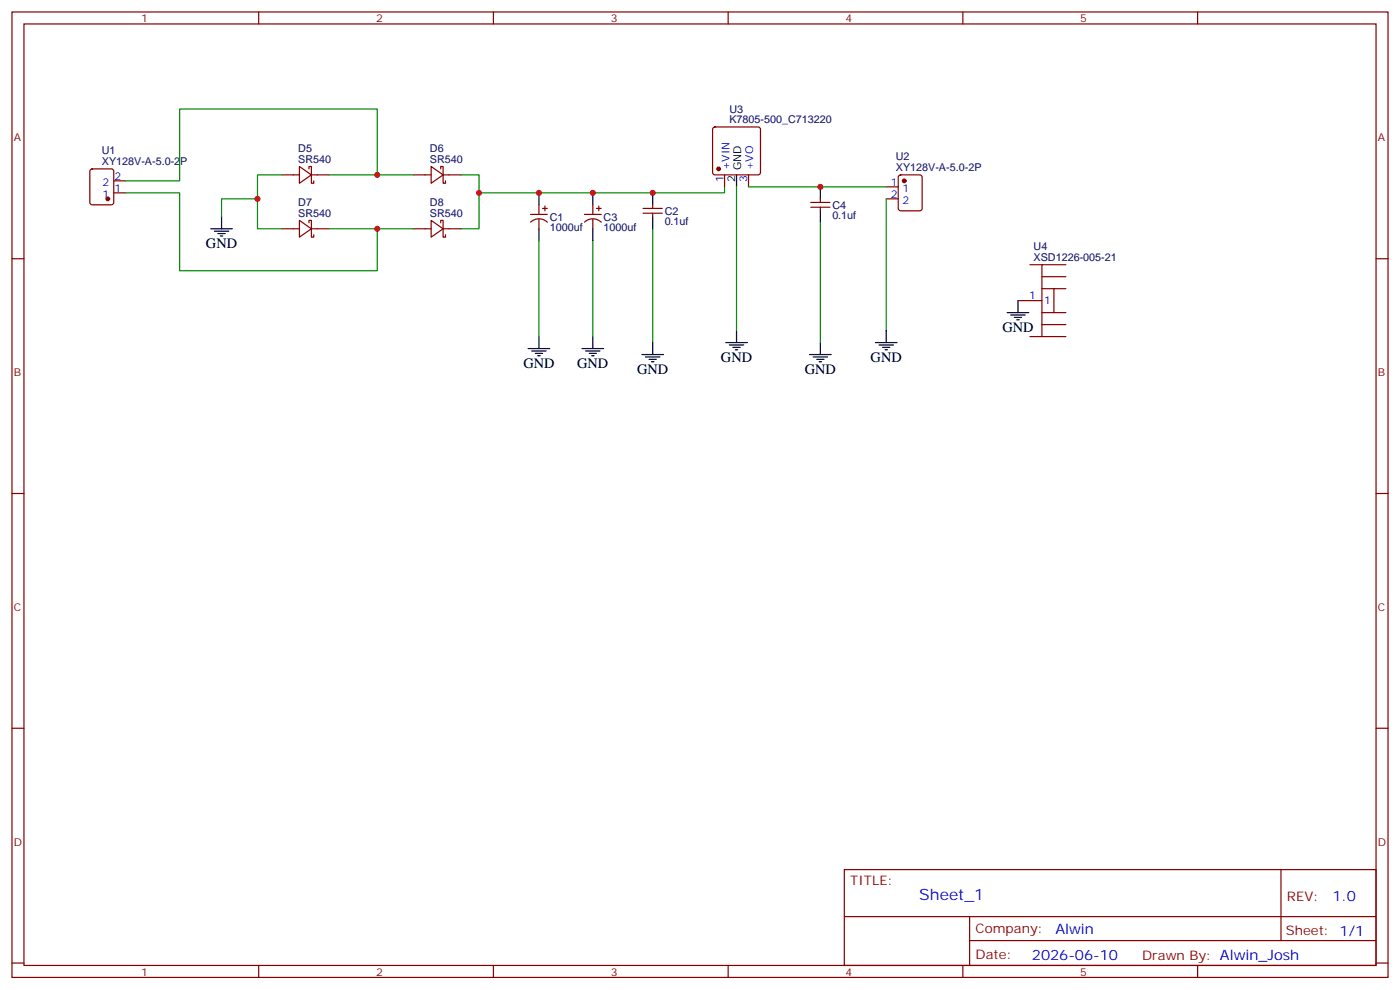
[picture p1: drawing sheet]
<svg xmlns="http://www.w3.org/2000/svg" width="412mm" height="292mm" viewBox="0 0 412 292" stroke-linecap="round" stroke-linejoin="round" font-family="sans-serif">
<g fill="none" stroke="#870000" stroke-width=".35">
<path d="M3.5 3.5h405.4v284.4h-405.4zM7.1 7.1h398.2v277.2h-398.2zM76.2 3.5v3.6M145.3 3.5v3.6M214.5 3.5v3.6M283.6 3.5v3.6M352.8 3.5v3.6M210.1 37.6l.5-.2h12.7l.5 .2 .2 .5v12.7l-.2 .5-.5 .2h-12.7l-.5-.2-.2-.5v-12.7zM26.7 49.9l.5-.2h5.6l.7 .5v9.4l-.4 .7h-5.9l-.7-.4v-9.5zM33.5 56.8h3.5M33.5 53.3h3.5M82.9 51.5h5.3"/>
<path d="M88.2 49l3.5 2.5-3.5 2.5zM91 49.7v-.7h.7v5h.7v-.7M91.7 51.5h5.3M121.7 51.5h5.3M127 49l3.5 2.5-3.5 2.5zM129.8 49.7v-.7h.7v5h.7v-.7M130.5 51.5h5.3M213.4 51.5v3.5M220.5 51.5v3.5M238.8 59.6h5.7M241.7 58.6v1M261.1 55h3.5"/>
<path d="M261.1 58.6h3.5M264.8 51.7l.5-.2h5.6l.7 .4v9.5l-.4 .6-5.9 .1-.7-.5v-9.4zM3.5 76.2h3.6M82.9 67.4h5.3M88.2 64.9l3.5 2.5-3.5 2.5zM91 65.6v-.7h.7v5h.7v-.8M91.7 67.4h5.3M121.7 67.4h5.3M127 64.9l3.5 2.5-3.5 2.5zM129.8 65.6v-.7h.7v5h.7v-.8M130.5 67.4h5.3M156.3 63.1h4.9"/>
<path d="M156.3 65.4a3.5 3.5 0 0 1 4.9 .1M158.7 60.3v2.8M158.7 64.6v2.8M159.8 61.4h1.4M160.5 60.7v1.4M172.2 63.1h4.9M172.2 65.4a3.5 3.5 0 0 1 4.9 .1M174.6 60.3v2.8M174.6 64.6v2.8M175.7 61.4h1.4M176.4 60.7v1.4M189.4 61.4h5.7"/>
<path d="M189.4 62.8h5.7M192.3 60.3v1.1M192.3 62.8v1.1M238.8 61h5.7M241.7 61v1.1M303.4 78h3.5M314 78h-7.1v21.1h7.1M405.3 76.2h3.6M299.9 88.5h7M303.4 99.1h3.5M306.9 92.1h3.5M306.9 85h3.5"/>
<path d="M306.9 95.6h7.1M306.9 81.5h7.1M314 85h-3.6v7.1h3.6M3.5 145.3h3.6M405.3 145.3h3.6M3.5 214.5h3.6M405.3 214.5h3.6M248.7 256.1h156.6v28.2h-156.6zM377.3 256.1v20.9M248.7 270h156.5M285.6 277h119.6M285.6 270v14.1"/>
<path d="M3.5 283.6h3.6M76.2 284.3v3.6M145.3 284.3v3.6M214.5 284.3v3.6M283.6 284.3v3.6M352.8 284.3v3.6M405.3 283.6h3.6"/>
</g>
<g fill="none" stroke="#008700" stroke-width=".35">
<path d="M37 56.8h15.9v22.9h58.2v-12.3M75.8 58.6h-10.5v5.3M82.9 51.5h-7.1v15.9h7.1M97 51.5h24.7M111.1 51.5v-19.4h-58.2v21.2h-15.9M135.8 51.5h5.3v15.9h-5.3M213.4 55v1.8h-72.3M217 55v42.4M220.5 55h40.6M261.1 58.6v38.8M97 67.4h24.7M158.7 70.9v28.2"/>
<path d="M174.6 70.9v28.2M192.3 67.4v33.5M241.7 65.6v35.3"/>
</g>
<g fill="none" stroke="#000" stroke-width=".35">
<path d="M158.7 56.8v3.5M174.6 56.8v3.5M192.3 56.8v3.5M217 51.5v3.5M241.7 55v3.6M62.1 67.4h6.3M63.1 68.1h4.3M64.2 68.8h2.1M64.9 69.5h.7M65.3 63.9v3.5M158.7 67.4v3.5M174.6 67.4v3.5"/>
<path d="M192.3 63.9v3.5M241.7 62.1v3.5M158.7 99.1v3.6M174.6 99.1v3.6M217 97.4v3.5M261.1 97.4v3.5M296.7 92.1h6.3M297.7 92.8h4.3M298.8 93.5h2.1M299.5 94.2h.7M299.9 88.5v3.6M155.6 102.7h6.3"/>
<path d="M156.6 103.4h4.3M157.7 104.1h2.1M158.4 104.8h.7M171.4 102.7h6.4M172.5 103.4h4.2M173.6 104.1h2.1M174.3 104.8h.7M189.1 104.4h6.3M190.1 105.1h4.3M191.2 105.8h2.1M191.9 106.5h.7M192.3 100.9v3.5"/>
<path d="M213.8 100.9h6.3M214.8 101.6h4.3M215.9 102.3h2.1M216.6 103h.7M238.5 104.4h6.3M239.5 105.1h4.3M240.6 105.8h2.1M241.3 106.5h.7M241.7 100.9v3.5M257.9 100.9h6.3M258.9 101.6h4.3M260 102.3h2.1"/>
<path d="M260.7 103h.7"/>
</g>
<g fill="#870000" stroke="#870000" stroke-width=".35">
<circle cx="31.7" cy="58.6" r=".53"/>
<circle cx="266.3" cy="53.3" r=".53"/>
<circle cx="211.7" cy="49.7" r=".53"/>
</g>
<g fill="#c00">
<circle cx="141.1" cy="56.8" r=".88"/>
<circle cx="158.8" cy="56.8" r=".88"/>
<circle cx="174.6" cy="56.8" r=".88"/>
<circle cx="111.1" cy="51.5" r=".88"/>
<circle cx="111.1" cy="67.4" r=".88"/>
<circle cx="75.8" cy="58.6" r=".88"/>
<circle cx="241.7" cy="55" r=".88"/>
<circle cx="192.3" cy="56.8" r=".88"/>
</g>
<text font-size="4.6" fill="#00f" x="270.8" y="265.1">Sheet_1</text>
<g font-size="4.2">
<text x="60.7" y="73">GND</text>
<text x="295.3" y="97.7">GND</text>
<text x="212.4" y="106.5">GND</text>
<text x="256.5" y="106.5">GND</text>
<text x="154.2" y="108.3">GND</text>
<text x="170" y="108.3">GND</text>
<text x="187.7" y="110.1">GND</text>
<text x="237.1" y="110.1">GND</text>
</g>
<g font-size="4.2" fill="#00f">
<text x="392.5" y="265.4">1.0</text>
<text x="310.9" y="274.9">Alwin</text>
<text x="304" y="282.7">2026-06-10</text>
</g>
<g font-size="3.9" fill="#800">
<text x="250.5" y="260.7">TITLE:</text>
<text x="379.1" y="265.4">REV:</text>
<text x="287.4" y="274.9">Company:</text>
<text x="378.7" y="275.5">Sheet: 1/1</text>
<text x="287.4" y="282.6">Date:</text>
<text x="336.4" y="282.7">Drawn By: Alwin_Josh</text>
</g>
<g font-size="3.2" fill="#800">
<text x="41.6" y="6.5">1</text>
<text x="110.8" y="6.5">2</text>
<text x="179.9" y="6.5">3</text>
<text x="249.1" y="6.5">4</text>
<text x="318.2" y="6.5">5</text>
<text x="4.1" y="41.6">A</text>
<text x="405.9" y="41.6">A</text>
<text x="4.1" y="110.8">B</text>
<text x="405.9" y="110.8">B</text>
<text x="4.1" y="179.9">C</text>
<text x="405.9" y="179.9">C</text>
<text x="4.1" y="249.1">D</text>
<text x="405.9" y="249.1">D</text>
<text x="41.6" y="287.3">1</text>
<text x="110.8" y="287.3">2</text>
<text x="179.9" y="287.3">3</text>
<text x="249.1" y="287.3">4</text>
<text x="318.2" y="287.3">5</text>
</g>
<g font-size="3.2" fill="#000080">
<text x="214.9" y="33.2">U3</text>
<text x="214.9" y="36.3">K7805-500_C713220</text>
<text x="30" y="45.5">U1</text>
<text x="87.9" y="48">SR540</text>
<text x="87.9" y="44.8">D5</text>
<text x="126.7" y="48">SR540</text>
<text x="126.7" y="44.8">D6</text>
<text x="263.9" y="47.2">U2</text>
<text x="30" y="48.7">XY128V-A-5.0-2P</text>
<text x="263.9" y="50.4">XY128V-A-5.0-2P</text>
<text x="87.9" y="63.9">SR540</text>
<text x="87.9" y="60.6">D7</text>
<text x="126.7" y="63.9">SR540</text>
<text x="126.7" y="60.6">D8</text>
<text x="161.9" y="65">C1</text>
<text x="177.8" y="65">C3</text>
<text x="195.8" y="63.3">C2</text>
<text x="245.2" y="64.4">0.1uf</text>
<text x="245.2" y="61.5">C4</text>
<text x="161.9" y="68.2">1000uf</text>
<text x="177.8" y="68.2">1000uf</text>
<text x="195.8" y="66.2">0.1uf</text>
<text x="304.5" y="76.9">XSD1226-005-21</text>
<text x="304.5" y="73.7">U4</text>
</g>
<g font-size="3.2" fill="#00f">
<text x="33.7" y="52.9">2</text>
<text x="213.1" y="53.7" transform="rotate(-90 213.1 53.7)">1</text>
<text x="214.8" y="50.2" transform="rotate(-90 214.8 50.2)">+VIN</text>
<text x="220.1" y="53.7" transform="rotate(-90 220.1 53.7)">3</text>
<text x="221.9" y="50.2" transform="rotate(-90 221.9 50.2)">+VO</text>
<text x="30.2" y="58.2">1</text>
<text x="30.2" y="54.7">2</text>
<text x="33.7" y="56.4">1</text>
<text x="262.4" y="54.7">1</text>
<text x="262.4" y="58.2">2</text>
<text x="265.9" y="56.4">1</text>
<text x="265.9" y="60">2</text>
<text x="303.1" y="88.2">1</text>
<text x="307.6" y="89.6">1</text>
</g>
<g font-size="3.2">
<text x="216.6" y="53.7" transform="rotate(-90 216.6 53.7)">2</text>
<text x="218.4" y="50.2" transform="rotate(-90 218.4 50.2)">GND</text>
</g>
</svg>
